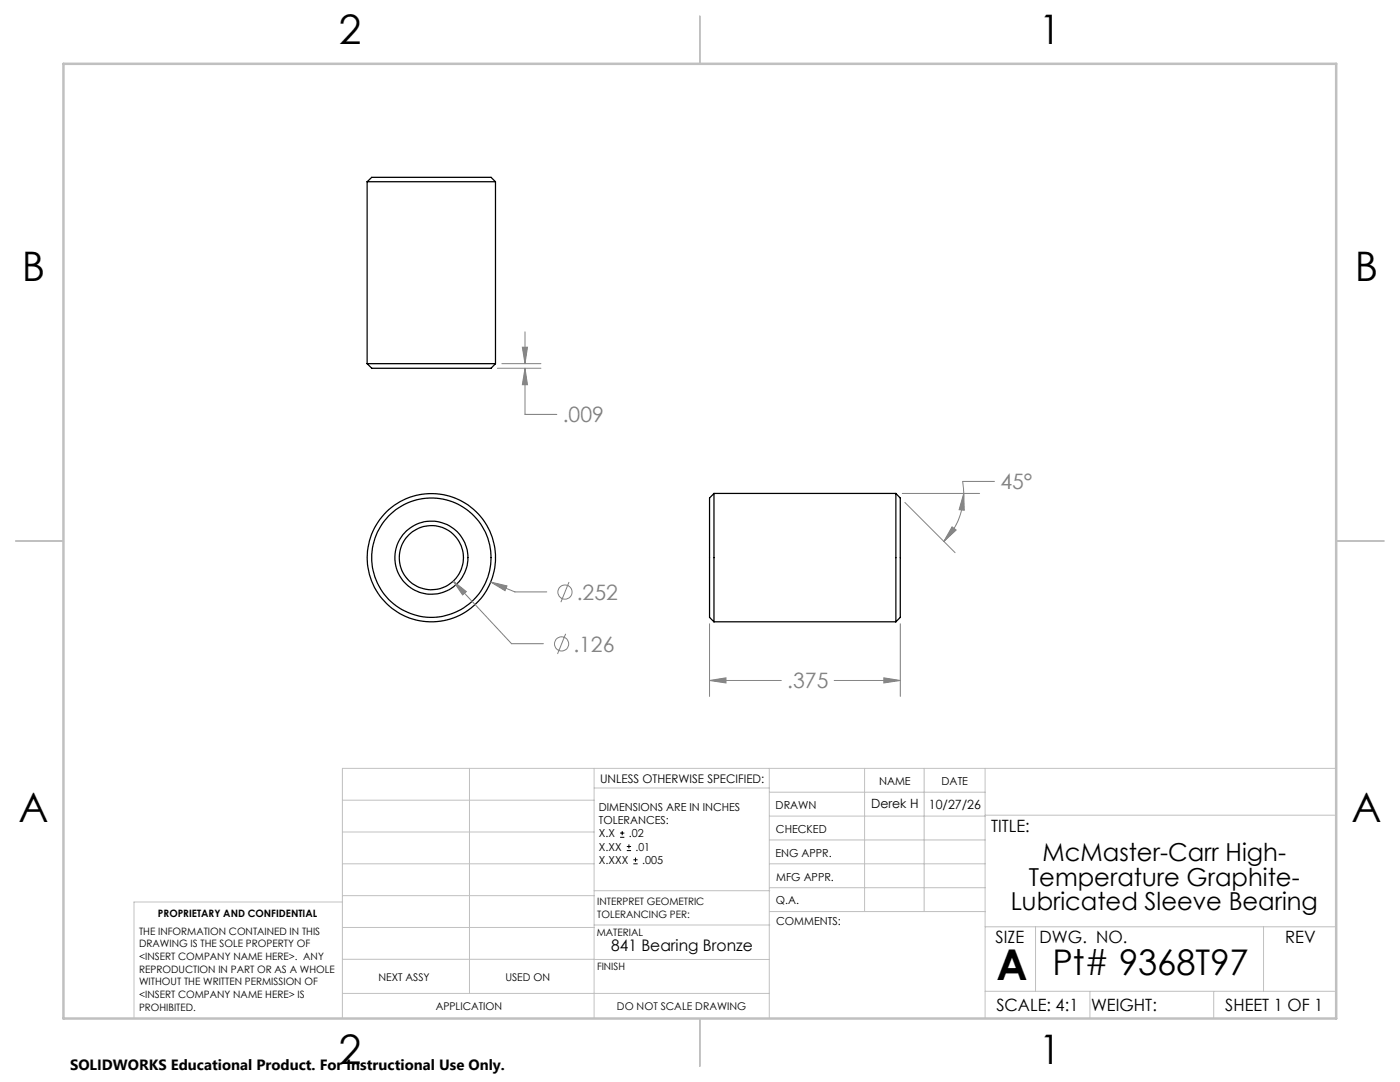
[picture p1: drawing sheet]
<svg xmlns="http://www.w3.org/2000/svg" width="279mm" height="216mm" viewBox="0 0 279 216" stroke-linecap="round" stroke-linejoin="round" font-family="sans-serif">
<g fill="none" stroke="#000" stroke-width=".25">
<path d="M73.3 36.3h25.6M73.3 36.3l.9-.9h23.8l.9 .9M73.3 36.3v36.3M98.9 36.3v36.3M73.3 72.6h25.6M73.3 72.6l.9 .9h23.8l.9-.9M142.5 98.5v25.6M142.5 98.5l-.9 .9v23.8l.9 .9M142.5 98.5h36.3M178.8 98.5v25.6M178.8 98.5l.9 .9v23.8l-.9 .9M142.5 124.1h36.3"/>
<circle cx="86.1" cy="111.3" r="12.8"/>
<circle cx="86.1" cy="111.3" r="7.3"/>
<circle cx="86.1" cy="111.3" r="11.9"/>
<circle cx="86.1" cy="111.3" r="6.4"/>
</g>
<g fill="none" stroke="#808080" stroke-width=".2">
<path d="M90.5 116l2.6 2-.8 .7zM90.5 116l11.6 12.4h6.3M112.9 126.5l-1.6 4"/>
<circle cx="112.1" cy="128.5" r="1.41"/>
</g>
<g fill="none" stroke="#c0c0c0" stroke-width=".2">
<path d="M68.3 159.7h50.3M93.7 153.3v44.9M118.6 153.3v49.9M118.6 157.2h34.9M153.5 153.3v49.9M153.5 158.1h43.1M172.5 153.3v28.6M184.4 153.3v28.6M196.6 153.3v49.9M266.7 153.3h-198.4v49.9M68.3 178.7h50.3M68.3 172.4h50.3"/>
<path d="M68.3 166h50.3M68.3 180h-41.6v23.2M118.6 177.7h35M153.5 167.6h43.1M153.5 162.8h43.1M153.5 172.4h43.1M153.5 177.1h43.1M196.6 162.7h70.1M68.3 198.2h85.2M68.3 191.4l85.2 .1M68.3 185.1h50.3M118.6 184.6h35"/>
<path d="M153.6 181.9h43M196.6 197.8h70.1M196.6 184.9h70.1M206.7 184.9v12.9M217.5 197.8v5.4M242.2 197.8v5.4M252.2 184.9v12.9"/>
</g>
<path d="M139.7 3.2v9.5M3.1 107.9h9.6M266.7 107.9h9.5M139.7 203.2v9.6" fill="none" stroke="#c0c0c0" stroke-width=".25"/>
<path d="M12.7 12.7h254v190.5h-254z" fill="none" stroke="#c0c0c0" stroke-width=".5"/>
<path d="M90.5 116l2.6 2-.8 .7z" fill="#808080"/>
<g fill="none" stroke="#808080" stroke-width=".2">
<path d="M97.9 116.1l3.3 .8-.4 1zM97.9 116.1l4.9 2h6.3M113.6 116.1l-1.7 4.1"/>
<circle cx="112.7" cy="118.1" r="1.42"/>
</g>
<path d="M97.9 116.1l3.3 .8-.4 1z" fill="#808080"/>
<path d="M99.3 73.5h8.6M100.2 72.6h7.7M104.8 73.5l.5 3.3h-1.1zM104.8 73.5v9.2h6.3M104.8 66.2v6.4" fill="none" stroke="#808080" stroke-width=".2"/>
<path d="M104.8 73.5l.5 3.3h-1.1z" fill="#808080"/>
<path d="M104.2 69.3h1.1l-.5 3.3z" fill="none" stroke="#808080" stroke-width=".2"/>
<path d="M104.2 69.3h1.1l-.5 3.3z" fill="#808080"/>
<path d="M141.6 135.8l3.3-.5v1zM141.6 124.5v14.5M141.6 135.8h14.3M166.5 135.8h13.2M179.7 124.5v14.5" fill="none" stroke="#808080" stroke-width=".2"/>
<path d="M141.6 135.8l3.3-.5v1z" fill="#808080"/>
<path d="M176.4 135.3l3.3 .5-3.3 .5z" fill="none" stroke="#808080" stroke-width=".2"/>
<path d="M176.4 135.3l3.3 .5-3.3 .5z" fill="#808080"/>
<path d="M180.1 98.5h15.4M180.6 100.3l10 10M190 105.1l.8 .7-2.5 2.3z" fill="none" stroke="#808080" stroke-width=".2"/>
<path d="M190 105.1l.8 .7-2.5 2.3z" fill="#808080"/>
<path d="M192.3 98.5l.1 3.3-1-.1z" fill="none" stroke="#808080" stroke-width=".2"/>
<path d="M192.3 98.5l.1 3.3-1-.1z" fill="#808080"/>
<path d="M123.8 167.1h.8M123.8 166.2h.8M124.2 165.8v.9M125.1 169.7h.8M125.1 168.9h.8M125.5 168.5v.8M126.4 172.4h.8M126.4 171.6h.8M126.8 171.1v.9" fill="none" stroke="#000" stroke-width=".2"/>
<path d="M198.5 96.1h-6.4a13.6 13.6 0 0 1-3.8 12" fill="none" stroke="#808080" stroke-width=".2"/>
<text font-size="8.5" x="198.9" y="195.5">A</text>
<g font-size="8.1">
<text x="67.6" y="8.9">2</text>
<text x="207.3" y="8.9">1</text>
<text x="4.4" y="56.2">B</text>
<text x="270.4" y="56.2">B</text>
<text x="3.7" y="164.1">A</text>
<text x="269.7" y="164.1">A</text>
<text x="67.6" y="212.4">2</text>
<text x="207.3" y="212.4">1</text>
</g>
<text font-size="7.1" x="210" y="194.6">Pt# 9368T97</text>
<g font-size="4.9">
<text x="208.1" y="171.8">McMaster-Carr High-</text>
<text x="205.4" y="176.7">Temperature Graphite-</text>
<text x="201.7" y="181.6">Lubricated Sleeve Bearing</text>
</g>
<g font-size="4.2" fill="#808080">
<text x="112.3" y="84.3">.009</text>
<text x="199.7" y="97.6">45°</text>
<text x="115.1" y="119.7">.252</text>
<text x="114.4" y="130">.126</text>
<text x="157.1" y="137.4">.375</text>
</g>
<g font-size="3.4">
<text x="197.8" y="166">TITLE:</text>
<text x="198.7" y="188.1">SIZE</text>
<text x="207.5" y="188.1">DWG. NO.</text>
<text x="256.5" y="188.2">REV</text>
<text x="198.8" y="201.7">SCALE: 4:1</text>
<text x="217.7" y="201.8">WEIGHT:</text>
<text x="244.5" y="201.7">SHEET 1 OF 1</text>
</g>
<text font-size="3.2" x="122" y="189.8">841 Bearing Bronze</text>
<text font-size="3" x="14" y="213.5">SOLIDWORKS Educational Product. For Instructional Use Only.</text>
<g font-size="2.5">
<text x="173.8" y="161.3">Derek H</text>
<text x="185.4" y="161.4">10/27/26</text>
</g>
<text font-size="2.4" x="119.8" y="156.2">UNLESS OTHERWISE SPECIFIED:</text>
<g font-size="2.2">
<text x="119.5" y="161.8">DIMENSIONS ARE IN INCHES</text>
<text x="154.8" y="161.4">DRAWN</text>
<text x="175.4" y="156.6">NAME</text>
<text x="187.9" y="156.7">DATE</text>
<text x="119.5" y="164.4">TOLERANCES:</text>
<text x="119.5" y="167.1">X.X</text>
<text x="125.5" y="167.1">.02</text>
<text x="154.9" y="166.3">CHECKED</text>
<text x="119.5" y="169.7">X.XX</text>
<text x="119.5" y="172.4">X.XXX</text>
<text x="126.8" y="169.7">.01</text>
<text x="128.2" y="172.4">.005</text>
<text x="154.8" y="170.9">ENG APPR.</text>
<text x="154.9" y="175.7">MFG APPR.</text>
<text x="154.9" y="180.4">Q.A.</text>
<text x="154.9" y="184.6">COMMENTS:</text>
</g>
<g font-size="2.1">
<text x="75.5" y="195.7">NEXT ASSY</text>
<text x="100.9" y="195.7">USED ON</text>
<text x="86.9" y="201.5">APPLICATION</text>
<text x="123.1" y="201.6">DO NOT SCALE DRAWING</text>
</g>
<g font-size="2">
<text x="31.5" y="182.9">PROPRIETARY AND CONFIDENTIAL</text>
<text x="119.2" y="180.6">INTERPRET GEOMETRIC</text>
<text x="119.2" y="183.1">TOLERANCING PER:</text>
<text x="27.8" y="186.5">THE INFORMATION CONTAINED IN THIS</text>
<text x="27.8" y="189">DRAWING IS THE SOLE PROPERTY OF</text>
<text x="27.8" y="191.6">&lt;INSERT COMPANY NAME HERE&gt;. ANY</text>
<text x="119.1" y="186.7">MATERIAL</text>
<text x="27.8" y="194.1">REPRODUCTION IN PART OR AS A WHOLE</text>
<text x="27.8" y="196.6">WITHOUT THE WRITTEN PERMISSION OF</text>
<text x="119.1" y="193.5">FINISH</text>
<text x="27.8" y="199.1">&lt;INSERT COMPANY NAME HERE&gt; IS</text>
<text x="27.8" y="201.7">PROHIBITED.</text>
</g>
</svg>
